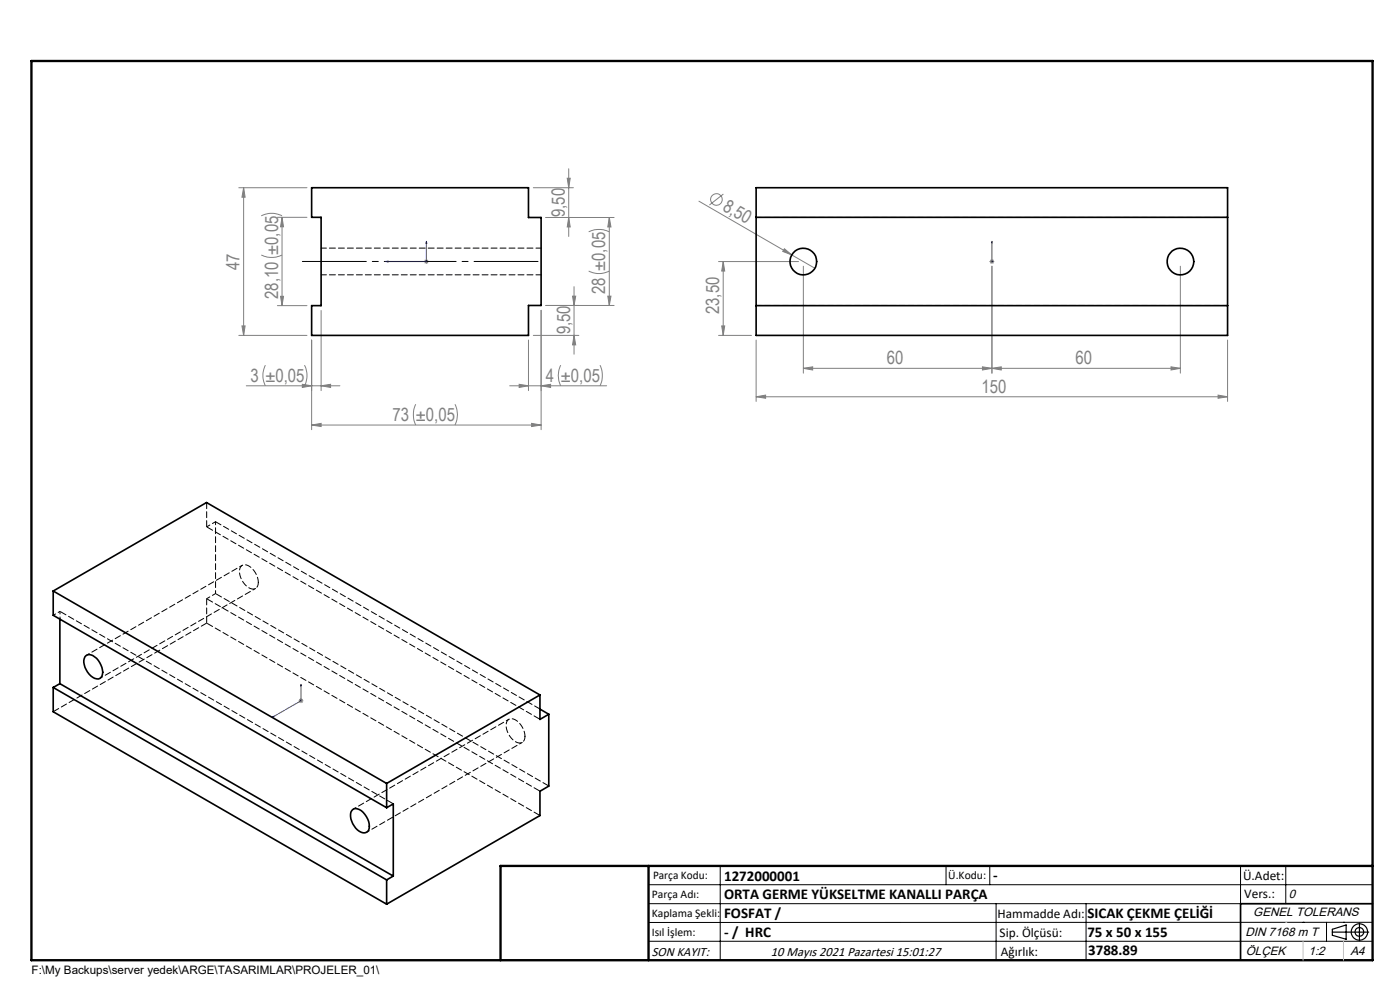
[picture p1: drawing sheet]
<svg xmlns="http://www.w3.org/2000/svg" width="297mm" height="210mm" viewBox="0 0 297 210" stroke-linecap="round" stroke-linejoin="round" font-family="sans-serif">
<g fill="none" stroke="#808080" stroke-width=".21">
<path d="M50.7 39.8h14.4M51.7 39.8l.3 2h-.7zM51.7 39.8v31.3M113.1 39.8h8.5M120.3 37.8h.7l-.4 2zM120.7 35.8v14.4M55.4 54.1a5.2 5.2 0 0 0 4.4 0M55.4 45.8a4.9 4.9 0 0 1 4.4 0M58.8 46.1h6.3M59.8 46.1v18.7M59.8 46.1l.3 2h-.6zM90 55.5h.9"/>
<path d="M90.1 55.1l.7 .7M90.5 55v1M90.8 55.1l-.7 .7M120.6 46.1l.4 2h-.7zM124.9 57.5a4.8 4.8 0 0 0 4.4 0M124.9 49.2a5.1 5.1 0 0 1 4.4 0M129.3 46.1l.3 2h-.7zM129.3 46.1v18.7M130.3 46.1h-14.5M148.3 42.7l24.6 14.2M152.4 55.5h17M153.4 55.5v15.6"/>
<path d="M153.4 55.5l.3 2h-.6zM153.5 41.2l-3 2.3M166.4 52.8l1.6 1.3-1.9-.8zM170.4 56.5v22.7M209.9 55.5h1M210.1 55.1l.7 .7M210.4 56.5v22.7M210.4 55v1M210.8 55.1l-.7 .7M250.4 56.5v22.7M50.7 71.1h14.4M51.3 69.1h.7l-.3 2z"/>
<path d="M56.3 77.5l-.1 .2a4.8 4.8 0 0 0 .1 4.1M58.8 64.8h6.3M59.5 62.9h.6l-.3 1.9zM64.6 77.5l.1 .2a4.8 4.8 0 0 1-.1 4.1M66.1 72.1v19M68.1 65.9v17M112.1 72.1v10.8M113.1 71.1h9.7M114.8 65.8v25.3M119 77.5a4.8 4.8 0 0 0 0 4.3M121.5 62.8h.6l-.3 2zM121.8 71.1l.3 2.1h-.6z"/>
<path d="M121.8 60.8v14.3M127.3 77.5a5.1 5.1 0 0 1 0 4.3M128.9 62.8h.7l-.3 2zM130.3 64.8h-14.5M152.4 71.1h7M153.1 69.1h.6l-.3 2zM160.4 72.1v13.1M170.4 78.1l2-.3v.7zM170.4 78.1h80M208.4 77.8l2 .3-2 .4zM210.4 78.1l2-.3v.7zM248.4 77.8l2 .3-2 .4z"/>
<path d="M260.4 72.1v13.1M52.2 81.8h19.9M64.1 81.5l2 .3-2 .4zM66.1 90.2h48.7M66.1 90.2l2-.4v.7zM68.1 81.8l2-.3v.7zM88.2 85.8a5.2 5.2 0 0 0 0 4.4M96.5 85.8a4.9 4.9 0 0 1 0 4.4M108.1 81.8h20.6M110.1 81.5l2 .3-2 .4zM112.8 89.8l2 .4-2 .3zM114.8 81.8l2-.3v.7z"/>
<path d="M160.4 84.2l2-.4v.7zM160.4 84.2h100M258.4 83.8l2 .4-2 .3zM63.4 148.7h.9M63.5 148.3l.7 .7M63.9 148.2v.9M64.2 148.3l-.7 .7"/>
<circle cx="152" cy="42.3" r="1.23"/>
</g>
<g fill="none" stroke="#000" stroke-width=".25">
<path d="M282.6 197.7h7.8M282.6 197.1l3-.9v3l-3-.8zM288.4 195.8v3.8M106.2 203.7h185"/>
<circle cx="288.4" cy="197.7" r="1.74"/>
<circle cx="288.4" cy="197.7" r=".93"/>
</g>
<path d="M81.9 55.5l.4-.1v.2zM90.5 51.2l.1 .4h-.3zM90.5 51.2v4.3h-8.6M210.4 51.2v.4v-.4M210.4 55.4v.2zM210.4 55.5h.1M210.4 51.2v4.3M57.8 152.1l.3-.2v.2zM63.9 145.2v.2l-.1 .1zM63.9 145.2v3.5l-6.1 3.4" fill="none" stroke="#00f" stroke-width=".21"/>
<path d="M64.1 55.5h50" fill="none" stroke="#000" stroke-width=".21" stroke-dasharray="15.2 1.3 1.3 1.3" stroke-dashoffset="1.7"/>
<g fill="none" stroke="#000" stroke-width=".21">
<path d="M137.6 187.7h153.6M137.6 191.7h153.6M137.6 199.7h153.6M152.8 183.7v20M200.7 183.7v4M210 183.7v4M211.3 191.7v12M230.4 191.7v12M263.2 183.7v20M272.8 183.7v8M276.4 195.6h.1M281.4 195.6v4.1"/>
<path d="M285 195.6h.1M291.2 195.6l-153.6 .1"/>
</g>
<path d="M291.2 191.7h-28v12" fill="none" stroke="#000" stroke-width=".35"/>
<path d="M6.7 12.9h284.5v190.8h-284.5zM137.6 183.7v20M291.2 183.7h-185v20" fill="none" stroke="#000" stroke-width=".5"/>
<path d="M276.4 199.7v4M285 199.7v4" fill="none" stroke="#c0c0c0" stroke-width=".21"/>
<path d="M272.8 195.6h.1" fill="none" stroke="#c0c0c0" stroke-width=".25"/>
<g fill="#00f">
<path d="M90.5 51.2l.1 .4h-.3zM81.9 55.5l.4-.1v.2z"/>
<path d="M63.9 145.2v.2l-.1 .1zM57.8 152.1l.3-.2v.2zM210.4 51.2v.4zM210.4 55.4v.2z"/>
</g>
<g fill="#808080">
<path d="M166.4 52.8l1.6 1.3-1.9-.8z"/>
<path d="M258.4 83.8l2 .4-2 .3zM160.4 84.2l2-.4v.7z"/>
<path d="M66.1 90.2l2-.4v.7zM112.8 89.8l2 .4-2 .3zM64.1 81.5l2 .3-2 .4zM68.1 81.8l2-.3v.7z"/>
<path d="M208.4 77.8l2 .3-2 .4zM170.4 78.1l2-.3v.7z"/>
<path d="M114.8 81.8l2-.3v.7zM110.1 81.5l2 .3-2 .4z"/>
<path d="M153.1 69.1h.6l-.3 2zM153.4 55.5l.3 2h-.6z"/>
<path d="M128.9 62.8h.7l-.3 2zM129.3 46.1l.3 2h-.7zM59.5 62.9h.6l-.3 1.9zM59.8 46.1l.3 2h-.6zM51.3 69.1h.7l-.3 2zM51.7 39.8l.3 2h-.7z"/>
<path d="M120.3 37.8h.7l-.4 2zM120.6 46.1l.4 2h-.7zM121.5 62.8h.6l-.3 2zM121.8 71.1l.3 2.1h-.6z"/>
<path d="M210.4 78.1l2-.3v.7zM248.4 77.8l2 .3-2 .4z"/>
</g>
<g fill="none" stroke="#000" stroke-width=".35">
<path d="M66.1 39.8h46v6.3h2.7v18.7h-2.7v6.3h-46v-6.3h2v-18.7h-2zM160.4 39.8h100v31.3h-100zM160.4 46.1h100M160.4 64.8h100M11.3 125.4l70.7 40.8M11.3 125.4v5.1l70.7 40.8M11.3 125.4l32.5-18.8 70.7 40.8M12.7 131.3v13.7M18.3 139.1a2.28 2.28 0 0 1 2.9 1.5l.4 1a1.78 1.78 0 0 1-.8 2.4 3.7 3.7 0 0 1-2.8-4.7zM11.3 145.8v5.2l70.7 40.8M11.3 145.8l70.7 40.8M12.7 145l70.7 40.8"/>
<path d="M12.7 145l-1.4 .8M114.5 147.4l-32.5 18.8M114.5 147.4v5.2l1.9-1.1M114.5 150.4l1.9 1.1M116.4 151.5v15.2l-1.9 1.1v5.2l-32.5 18.8M74.8 171.7a2.3 2.3 0 0 1 2.9 1.5l.6 1.6a1.35 1.35 0 0 1-1.3 1.9 3.8 3.8 0 0 1-2.4-4.7zM82 166.2v5.1M82 171.3l1.4-.8v15.3M82 186.6v5.2M83.4 185.8l-1.4 .8"/>
<circle cx="170.4" cy="55.5" r="2.83"/>
<circle cx="250.4" cy="55.5" r="2.83"/>
</g>
<path d="M68.1 58.3h46.7M114.8 52.6h-46.7M160.4 46.1h100M160.4 64.8h100M54.8 123.5a3.9 3.9 0 0 0-2.9-3.7 1.28 1.28 0 0 0-1.1 1.7 3.7 3.7 0 0 0 3.1 3.4 1.21 1.21 0 0 0 .9-1.4M111.4 156.2a3.9 3.9 0 0 0-2.9-3.8 1.28 1.28 0 0 0-1.1 1.7 3.7 3.7 0 0 0 3 3.5 1.21 1.21 0 0 0 1-1.4" fill="none" stroke="#000" stroke-width=".21" stroke-dasharray="1.3 .6" stroke-dashoffset=".2"/>
<path d="M12.7 131.3v-1.6M12.7 129.7l-1.4 .8" fill="none" stroke="#000" stroke-width=".21" stroke-dasharray="1.3 .6" stroke-dashoffset=".8"/>
<path d="M43.8 111.8l70.8 40.8M12.7 129.7l70.7 40.8M43.8 132.2l70.8 40.8M43.8 127l70.8 40.8M45.7 125.9l70.7 40.8" fill="none" stroke="#000" stroke-width=".21" stroke-dasharray="1.3 .6" stroke-dashoffset="-.2"/>
<path d="M43.8 111.8l1.9-1.1M45.7 125.9l-1.9 1.1" fill="none" stroke="#000" stroke-width=".21" stroke-dasharray="1.3 .6" stroke-dashoffset=".5"/>
<path d="M43.8 106.6v5.2M45.7 110.7l68.9 39.7M43.8 127v5.2M11.3 150.9l32.5-18.7" fill="none" stroke="#000" stroke-width=".21" stroke-dasharray="1.3 .6"/>
<path d="M51.4 119.9l-33 19.1M45.7 125.9v-15.2M21.2 143.9l33-19.1M108 152.6l-33 19M77.8 176.5l33-19" fill="none" stroke="#000" stroke-width=".21" stroke-dasharray="1.3 .6" stroke-dashoffset=".6"/>
<g font-size="3.9" fill="#808080">
<text x="119.8" y="46.1" transform="rotate(-90 119.8 46.1)">9,50</text>
<text x="153.1" y="44.5" transform="rotate(30 153.1 44.5)">8,50</text>
<text x="50.8" y="57.3" transform="rotate(-90 50.8 57.3)">47</text>
<text x="59" y="63.4" transform="rotate(-90 59 63.4)">28,10 ±0,05</text>
<text x="128.4" y="62.4" transform="rotate(-90 128.4 62.4)">28 ±0,05</text>
<text x="120.9" y="70.9" transform="rotate(-90 120.9 70.9)">9,50</text>
<text x="152.6" y="66.7" transform="rotate(-90 152.6 66.7)">23,50</text>
<text x="188.1" y="77.3">60</text>
<text x="228.2" y="77.3">60</text>
<text x="53.1" y="81">3 ±0,05</text>
<text x="115.8" y="81">4 ±0,05</text>
<text x="208.2" y="83.3">150</text>
<text x="83.3" y="89.3">73 ±0,05</text>
</g>
<g font-size="3.2">
<text x="153.6" y="186.8">1272000001</text>
<text x="153.6" y="190.8">ORTA GERME YÜKSELTME KANALLI PARÇA</text>
<text x="210.7" y="186.6">-</text>
<text x="153.6" y="194.8">FOSFAT /</text>
<text x="230.7" y="194.8">SICAK ÇEKME ÇELİĞİ</text>
<text x="153.6" y="198.8">- / HRC</text>
<text x="230.7" y="198.7">75 x 50 x 155</text>
<text x="230.8" y="202.6">3788.89</text>
</g>
<g font-size="2.8">
<text x="263.7" y="186.7">Ü.Adet:</text>
<text x="263.9" y="190.5">Vers.:</text>
<text x="211.6" y="194.8">Hammadde Adı:</text>
<text x="138.3" y="202.8">SON KAYIT:</text>
<text x="163.6" y="202.8">10 Mayıs 2021 Pazartesi 15:01:27</text>
<text x="212.1" y="198.7">Sip. Ölçüsü:</text>
<text x="212.3" y="202.7">Ağırlık:</text>
</g>
<g font-size="2.6">
<text x="273.4" y="190.4">0</text>
<text x="265.9" y="194.4">GENEL TOLERANS</text>
<text x="264.2" y="198.5">DIN 7168 m T</text>
<text x="264.3" y="202.6">ÖLÇEK</text>
<text x="277.6" y="202.6">1:2</text>
<text x="286.5" y="202.6">A4</text>
</g>
<g font-size="2.5">
<text x="138.3" y="190.5">Parça Adı:</text>
<text x="138.5" y="186.5">Parça Kodu:</text>
<text x="201.2" y="186.5">Ü.Kodu:</text>
<text x="138.3" y="194.5">Kaplama Şekli:</text>
<text x="138.3" y="198.6">Isıl İşlem:</text>
<text x="6.7" y="206.7">F:\My Backups\server yedek\ARGE\TASARIMLAR\PROJELER_01\</text>
</g>
</svg>
